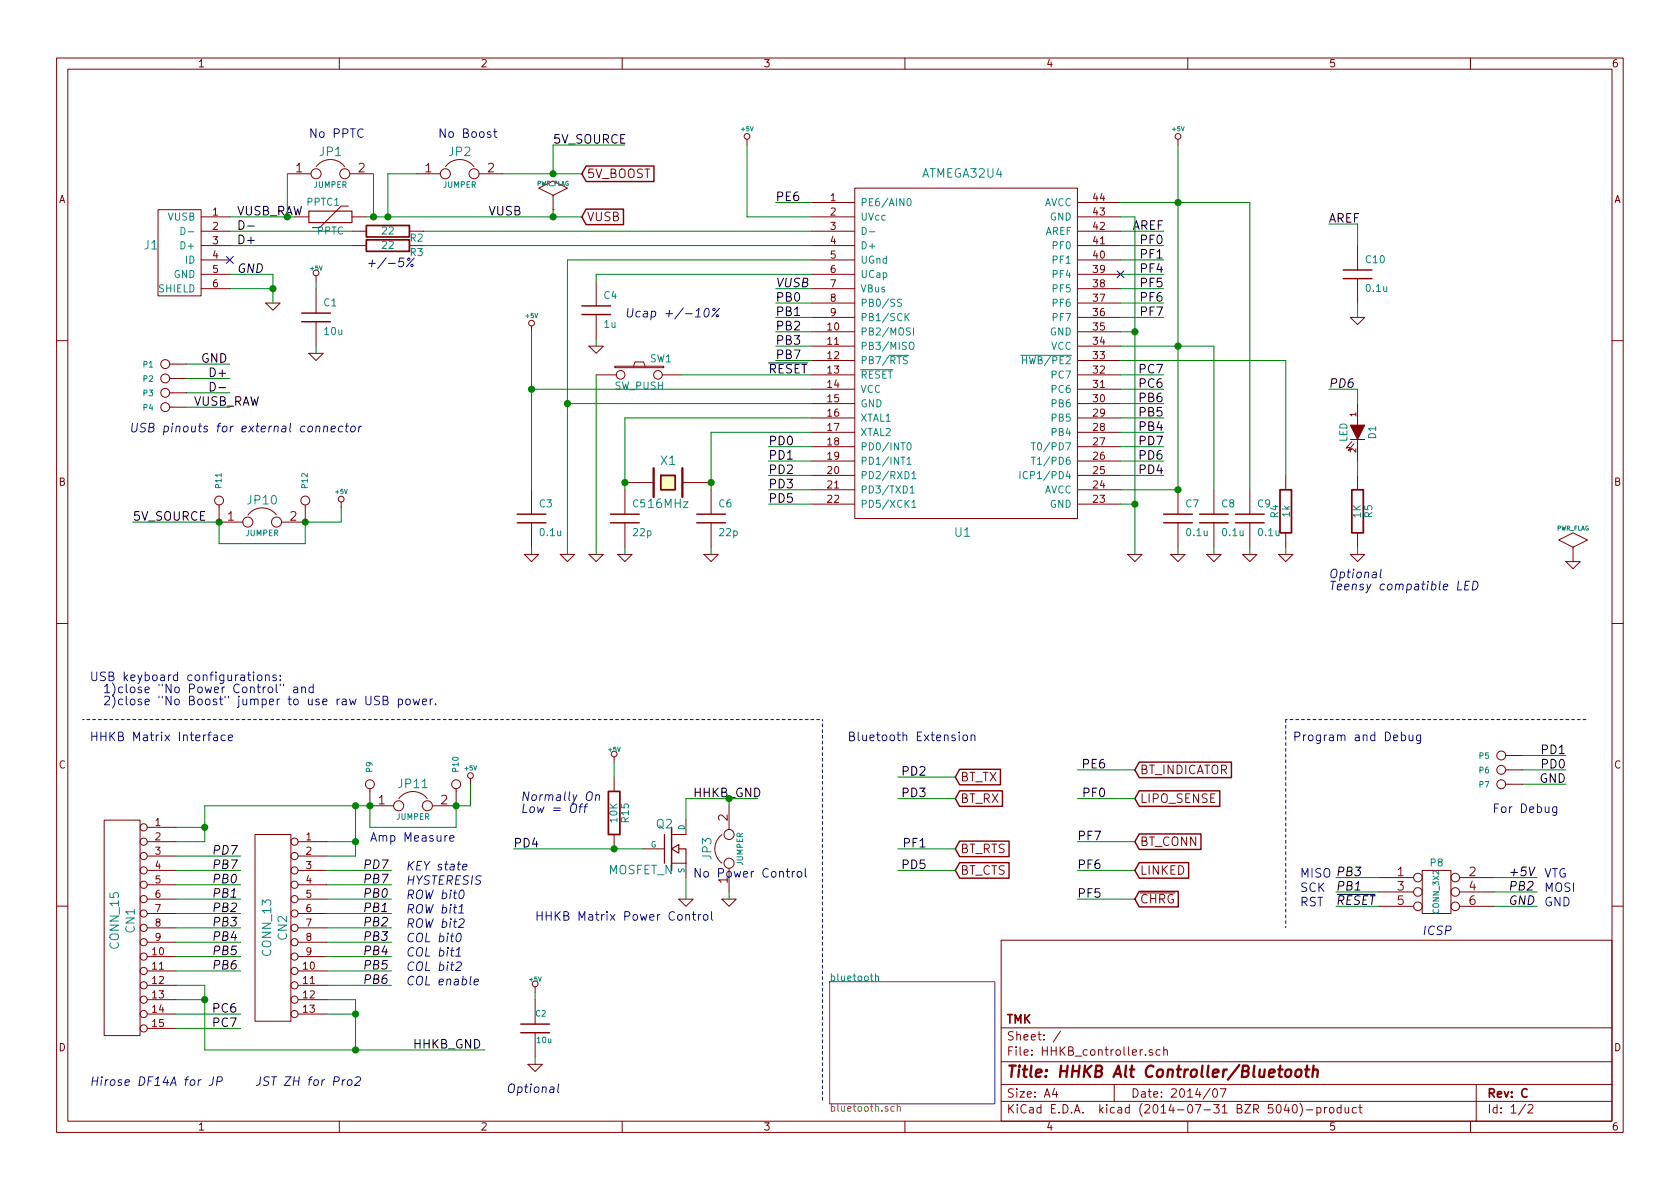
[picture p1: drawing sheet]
EESchema Schematic File Version 2
LIBS:keyboard_parts
LIBS:HHKB_controller-cache
LIBS:power
LIBS:device
LIBS:transistors
LIBS:conn
LIBS:linear
LIBS:regul
LIBS:74xx
LIBS:cmos4000
LIBS:adc-dac
LIBS:memory
LIBS:xilinx
LIBS:special
LIBS:microcontrollers
LIBS:dsp
LIBS:microchip
LIBS:analog_switches
LIBS:motorola
LIBS:texas
LIBS:intel
LIBS:audio
LIBS:interface
LIBS:digital-audio
LIBS:philips
LIBS:display
LIBS:cypress
LIBS:siliconi
LIBS:opto
LIBS:atmel
LIBS:contrib
LIBS:valves
LIBS:HHKB_controller-cache
EELAYER 24 0
EELAYER END
$Descr A4 11693 8268
encoding utf-8
Sheet 1 2
Title "HHKB Alt Controller/Bluetooth"
Date "2014/07"
Rev "C"
Comp "TMK"
Comment1 ""
Comment2 ""
Comment3 ""
Comment4 ""
$EndDescr
Text Label 1650 1700 0    60   ~ 0
D+
Text Label 1650 1600 0    60   ~ 0
D-
Text Label 3400 1500 0    60   ~ 0
VUSB
Text Label 1400 2525 0    60   ~ 0
GND
Text Label 1450 2625 0    60   ~ 0
D+
Text Label 1450 2725 0    60   ~ 0
D-
Text Label 1350 2825 0    60   ~ 0
VUSB_RAW
Text Label 5400 1400 0    60   ~ 0
PE6
Text Label 5400 2400 0    60   ~ 0
PB3
Text Label 5400 2300 0    60   ~ 0
PB2
Text Label 5400 2200 0    60   ~ 0
PB1
Text Label 5400 2500 0    60   ~ 0
PB7
Text Label 5400 2100 0    60   ~ 0
PB0
Text Label 8100 3200 2    60   ~ 0
PD6
Text Label 8100 3300 2    60   ~ 0
PD4
Text Label 8100 3100 2    60   ~ 0
PD7
Text Label 8100 3000 2    60   ~ 0
PB4
Text Label 8100 2900 2    60   ~ 0
PB5
Text Label 8100 2800 2    60   ~ 0
PB6
Text Label 8100 2700 2    60   ~ 0
PC6
Text Label 8100 2600 2    60   ~ 0
PC7
Text Label 8100 2200 2    60   ~ 0
PF7
Text Label 8100 2100 2    60   ~ 0
PF6
Text Label 8100 2000 2    60   ~ 0
PF5
Text Label 8100 1900 2    60   ~ 0
PF4
Text Label 8100 1800 2    60   ~ 0
PF1
Text Label 8100 1700 2    60   ~ 0
PF0
Text Label 8100 1600 2    60   ~ 0
AREF
Text Label 5350 3500 0    60   ~ 0
PD5
Text Label 5350 3400 0    60   ~ 0
PD3
Text Label 5350 3300 0    60   ~ 0
PD2
Text Label 5350 3200 0    60   ~ 0
PD1
Text Label 5350 3100 0    60   ~ 0
PD0
$Comp
L GND #PWR01
U 1 1
P 3950 3850
F 0 "#PWR01" H 3950 3850 30  0001 C CNN
F 1 "GND" H 3950 3780 30  0001 C CNN
F 2 "" H 3950 3850 60  0001 C CNN
F 3 "" H 3950 3850 60  0001 C CNN
	1    3950 3850
	1    0    0    -1  
$EndComp
$Comp
L GND #PWR02
U 1 1
P 8450 3850
F 0 "#PWR02" H 8450 3850 30  0001 C CNN
F 1 "GND" H 8450 3780 30  0001 C CNN
F 2 "" H 8450 3850 60  0001 C CNN
F 3 "" H 8450 3850 60  0001 C CNN
	1    8450 3850
	1    0    0    -1  
$EndComp
$Comp
L GND #PWR03
U 1 1
P 8950 3850
F 0 "#PWR03" H 8950 3850 30  0001 C CNN
F 1 "GND" H 8950 3780 30  0001 C CNN
F 2 "" H 8950 3850 60  0001 C CNN
F 3 "" H 8950 3850 60  0001 C CNN
	1    8950 3850
	1    0    0    -1  
$EndComp
$Comp
L GND #PWR04
U 1 1
P 1900 2100
F 0 "#PWR04" H 1900 2100 30  0001 C CNN
F 1 "GND" H 1900 2030 30  0001 C CNN
F 2 "" H 1900 2100 60  0001 C CNN
F 3 "" H 1900 2100 60  0001 C CNN
	1    1900 2100
	1    0    0    -1  
$EndComp
$Comp
L GND #PWR05
U 1 1
P 8700 3850
F 0 "#PWR05" H 8700 3850 30  0001 C CNN
F 1 "GND" H 8700 3780 30  0001 C CNN
F 2 "" H 8700 3850 60  0001 C CNN
F 3 "" H 8700 3850 60  0001 C CNN
	1    8700 3850
	1    0    0    -1  
$EndComp
$Comp
L GND #PWR06
U 1 1
P 8200 3850
F 0 "#PWR06" H 8200 3850 30  0001 C CNN
F 1 "GND" H 8200 3780 30  0001 C CNN
F 2 "" H 8200 3850 60  0001 C CNN
F 3 "" H 8200 3850 60  0001 C CNN
	1    8200 3850
	1    0    0    -1  
$EndComp
$Comp
L GND #PWR07
U 1 1
P 7900 3850
F 0 "#PWR07" H 7900 3850 30  0001 C CNN
F 1 "GND" H 7900 3780 30  0001 C CNN
F 2 "" H 7900 3850 60  0001 C CNN
F 3 "" H 7900 3850 60  0001 C CNN
	1    7900 3850
	1    0    0    -1  
$EndComp
$Comp
L GND #PWR08
U 1 1
P 4950 3850
F 0 "#PWR08" H 4950 3850 30  0001 C CNN
F 1 "GND" H 4950 3780 30  0001 C CNN
F 2 "" H 4950 3850 60  0001 C CNN
F 3 "" H 4950 3850 60  0001 C CNN
	1    4950 3850
	1    0    0    -1  
$EndComp
$Comp
L ATMEGA32U4 U1
U 1 1
P 6700 2450
F 0 "U1" H 6700 1200 60  0000 C CNN
F 1 "ATMEGA32U4" H 6700 3700 60  0000 C CNN
F 2 "" H 6700 2450 60  0001 C CNN
F 3 "" H 6700 2450 60  0001 C CNN
	1    6700 2450
	1    0    0    -1  
$EndComp
$Comp
L +5V #PWR09
U 1 1
P 8200 1000
F 0 "#PWR09" H 8200 970 20  0001 C CNN
F 1 "+5V" H 8200 1110 30  0000 C CNN
F 2 "" H 8200 1000 60  0001 C CNN
F 3 "" H 8200 1000 60  0001 C CNN
	1    8200 1000
	1    0    0    -1  
$EndComp
$Comp
L +5V #PWR010
U 1 1
P 3700 2300
F 0 "#PWR010" H 3700 2270 20  0001 C CNN
F 1 "+5V" H 3700 2410 30  0000 C CNN
F 2 "" H 3700 2300 60  0001 C CNN
F 3 "" H 3700 2300 60  0001 C CNN
	1    3700 2300
	1    0    0    -1  
$EndComp
$Comp
L +5V #PWR011
U 1 1
P 2375 3525
F 0 "#PWR011" H 2375 3495 20  0001 C CNN
F 1 "+5V" H 2375 3635 30  0000 C CNN
F 2 "" H 2375 3525 60  0001 C CNN
F 3 "" H 2375 3525 60  0001 C CNN
	1    2375 3525
	1    0    0    -1  
$EndComp
$Comp
L C C4
U 1 1
P 4150 2150
F 0 "C4" H 4200 2250 50  0000 L CNN
F 1 "1u" H 4200 2050 50  0000 L CNN
F 2 "" H 4150 2150 60  0001 C CNN
F 3 "" H 4150 2150 60  0001 C CNN
	1    4150 2150
	1    0    0    -1  
$EndComp
$Comp
L C C1
U 1 1
P 2200 2200
F 0 "C1" H 2250 2300 50  0000 L CNN
F 1 "10u" H 2250 2100 50  0000 L CNN
F 2 "" H 2200 2200 60  0001 C CNN
F 3 "" H 2200 2200 60  0001 C CNN
	1    2200 2200
	1    0    0    -1  
$EndComp
$Comp
L C C7
U 1 1
P 8200 3600
F 0 "C7" H 8250 3700 50  0000 L CNN
F 1 "0.1u" H 8250 3500 50  0000 L CNN
F 2 "" H 8200 3600 60  0001 C CNN
F 3 "" H 8200 3600 60  0001 C CNN
	1    8200 3600
	1    0    0    -1  
$EndComp
$Comp
L C C8
U 1 1
P 8450 3600
F 0 "C8" H 8500 3700 50  0000 L CNN
F 1 "0.1u" H 8500 3500 50  0000 L CNN
F 2 "" H 8450 3600 60  0001 C CNN
F 3 "" H 8450 3600 60  0001 C CNN
	1    8450 3600
	1    0    0    -1  
$EndComp
$Comp
L C C9
U 1 1
P 8700 3600
F 0 "C9" H 8750 3700 50  0000 L CNN
F 1 "0.1u" H 8750 3500 50  0000 L CNN
F 2 "" H 8700 3600 60  0001 C CNN
F 3 "" H 8700 3600 60  0001 C CNN
	1    8700 3600
	1    0    0    -1  
$EndComp
$Comp
L R R2
U 1 1
P 2700 1600
F 0 "R2" V 2750 1800 50  0000 C CNN
F 1 "22" V 2700 1600 50  0000 C CNN
F 2 "" H 2700 1600 60  0001 C CNN
F 3 "" H 2700 1600 60  0001 C CNN
	1    2700 1600
	0    1    1    0   
$EndComp
$Comp
L R R3
U 1 1
P 2700 1700
F 0 "R3" V 2750 1900 50  0000 C CNN
F 1 "22" V 2700 1700 50  0000 C CNN
F 2 "" H 2700 1700 60  0001 C CNN
F 3 "" H 2700 1700 60  0001 C CNN
	1    2700 1700
	0    1    1    0   
$EndComp
$Comp
L R R4
U 1 1
P 8950 3550
F 0 "R4" V 9030 3550 50  0000 C CNN
F 1 "1k" V 8950 3550 50  0000 C CNN
F 2 "" H 8950 3550 60  0001 C CNN
F 3 "" H 8950 3550 60  0001 C CNN
	1    8950 3550
	-1   0    0    1   
$EndComp
$Comp
L SW_PUSH SW1
U 1 1
P 4450 2600
F 0 "SW1" H 4600 2710 50  0000 C CNN
F 1 "SW_PUSH" H 4450 2520 50  0000 C CNN
F 2 "" H 4450 2600 60  0001 C CNN
F 3 "" H 4450 2600 60  0001 C CNN
	1    4450 2600
	1    0    0    -1  
$EndComp
$Comp
L GND #PWR012
U 1 1
P 3700 3850
F 0 "#PWR012" H 3700 3850 30  0001 C CNN
F 1 "GND" H 3700 3780 30  0001 C CNN
F 2 "" H 3700 3850 60  0001 C CNN
F 3 "" H 3700 3850 60  0001 C CNN
	1    3700 3850
	1    0    0    -1  
$EndComp
$Comp
L C C5
U 1 1
P 4350 3600
F 0 "C5" H 4400 3700 50  0000 L CNN
F 1 "22p" H 4400 3500 50  0000 L CNN
F 2 "" H 4350 3600 60  0001 C CNN
F 3 "" H 4350 3600 60  0001 C CNN
	1    4350 3600
	1    0    0    -1  
$EndComp
$Comp
L C C6
U 1 1
P 4950 3600
F 0 "C6" H 5000 3700 50  0000 L CNN
F 1 "22p" H 5000 3500 50  0000 L CNN
F 2 "" H 4950 3600 60  0001 C CNN
F 3 "" H 4950 3600 60  0001 C CNN
	1    4950 3600
	1    0    0    -1  
$EndComp
$Comp
L C C3
U 1 1
P 3700 3600
F 0 "C3" H 3750 3700 50  0000 L CNN
F 1 "0.1u" H 3750 3500 50  0000 L CNN
F 2 "" H 3700 3600 60  0001 C CNN
F 3 "" H 3700 3600 60  0001 C CNN
	1    3700 3600
	1    0    0    -1  
$EndComp
$Comp
L CRYSTAL X1
U 1 1
P 4650 3350
F 0 "X1" H 4650 3500 60  0000 C CNN
F 1 "16MHz" H 4650 3200 60  0000 C CNN
F 2 "" H 4650 3350 60  0001 C CNN
F 3 "" H 4650 3350 60  0001 C CNN
	1    4650 3350
	1    0    0    -1  
$EndComp
Text Label 5350 2600 0    60   ~ 0
~RESET
$Comp
L GND #PWR013
U 1 1
P 4150 2400
F 0 "#PWR013" H 4150 2400 30  0001 C CNN
F 1 "GND" H 4150 2330 30  0001 C CNN
F 2 "" H 4150 2400 60  0001 C CNN
F 3 "" H 4150 2400 60  0001 C CNN
	1    4150 2400
	1    0    0    -1  
$EndComp
$Comp
L GND #PWR014
U 1 1
P 4150 3850
F 0 "#PWR014" H 4150 3850 30  0001 C CNN
F 1 "GND" H 4150 3780 30  0001 C CNN
F 2 "" H 4150 3850 60  0001 C CNN
F 3 "" H 4150 3850 60  0001 C CNN
	1    4150 3850
	1    0    0    -1  
$EndComp
$Comp
L GND #PWR015
U 1 1
P 4350 3850
F 0 "#PWR015" H 4350 3850 30  0001 C CNN
F 1 "GND" H 4350 3780 30  0001 C CNN
F 2 "" H 4350 3850 60  0001 C CNN
F 3 "" H 4350 3850 60  0001 C CNN
	1    4350 3850
	1    0    0    -1  
$EndComp
$Comp
L CONN_1 P5
U 1 1
P 10450 5250
F 0 "P5" H 10530 5250 40  0000 L CNN
F 1 "PD1" H 10450 5305 30  0001 C CNN
F 2 "" H 10450 5250 60  0000 C CNN
F 3 "" H 10450 5250 60  0000 C CNN
	1    10450 5250
	-1   0    0    1   
$EndComp
$Comp
L CONN_1 P1
U 1 1
P 1150 2525
F 0 "P1" H 1230 2525 40  0000 L CNN
F 1 "GND" H 1150 2580 30  0001 C CNN
F 2 "" H 1150 2525 60  0000 C CNN
F 3 "" H 1150 2525 60  0000 C CNN
	1    1150 2525
	-1   0    0    1   
$EndComp
$Comp
L CONN_1 P2
U 1 1
P 1150 2625
F 0 "P2" H 1230 2625 40  0000 L CNN
F 1 "D+" H 1150 2680 30  0001 C CNN
F 2 "" H 1150 2625 60  0000 C CNN
F 3 "" H 1150 2625 60  0000 C CNN
	1    1150 2625
	-1   0    0    1   
$EndComp
$Comp
L CONN_1 P3
U 1 1
P 1150 2725
F 0 "P3" H 1230 2725 40  0000 L CNN
F 1 "D-" H 1150 2780 30  0001 C CNN
F 2 "" H 1150 2725 60  0000 C CNN
F 3 "" H 1150 2725 60  0000 C CNN
	1    1150 2725
	-1   0    0    1   
$EndComp
$Comp
L CONN_1 P4
U 1 1
P 1150 2825
F 0 "P4" H 1230 2825 40  0000 L CNN
F 1 "VUSB" H 1150 2880 30  0001 C CNN
F 2 "" H 1150 2825 60  0000 C CNN
F 3 "" H 1150 2825 60  0000 C CNN
	1    1150 2825
	-1   0    0    1   
$EndComp
Text Notes 900  3000 0    60   Italic 0
USB pinouts for external connector
Text Notes 4350 2200 0    60   Italic 0
Ucap +/-10%
Text Notes 2550 1850 0    60   Italic 0
+/-5%
$Comp
L LED D1
U 1 1
P 9450 3000
F 0 "D1" H 9450 3100 50  0000 C CNN
F 1 "LED" H 9450 2900 50  0000 C CNN
F 2 "" H 9450 3000 60  0000 C CNN
F 3 "" H 9450 3000 60  0000 C CNN
	1    9450 3000
	0    1    1    0   
$EndComp
$Comp
L R R5
U 1 1
P 9450 3550
F 0 "R5" V 9530 3550 50  0000 C CNN
F 1 "1K" V 9450 3550 50  0000 C CNN
F 2 "" H 9450 3550 60  0000 C CNN
F 3 "" H 9450 3550 60  0000 C CNN
	1    9450 3550
	1    0    0    -1  
$EndComp
$Comp
L GND #PWR016
U 1 1
P 9450 3850
F 0 "#PWR016" H 9450 3850 30  0001 C CNN
F 1 "GND" H 9450 3780 30  0001 C CNN
F 2 "" H 9450 3850 60  0000 C CNN
F 3 "" H 9450 3850 60  0000 C CNN
	1    9450 3850
	1    0    0    -1  
$EndComp
Text Label 9250 2700 0    60   Italic 0
PD6
Text Notes 9250 4100 0    60   Italic 0
Optional\nTeensy compatible LED
$Comp
L CONN_13 CN2
U 1 1
P 1925 6450
F 0 "CN2" V 1885 6450 60  0000 C CNN
F 1 "CONN_13" V 1995 6450 60  0000 C CNN
F 2 "" H 1925 6450 60  0000 C CNN
F 3 "" H 1925 6450 60  0000 C CNN
	1    1925 6450
	-1   0    0    -1  
$EndComp
Text Notes 1775 7550 0    60   Italic 0
JST ZH for Pro2
Text Label 2525 6250 0    60   Italic 0
PB0
Text Label 2525 6350 0    60   Italic 0
PB1
Text Label 2525 6450 0    60   Italic 0
PB2
Text Label 2525 6550 0    60   Italic 0
PB3
Text Label 2525 6650 0    60   Italic 0
PB4
Text Label 2525 6750 0    60   Italic 0
PB5
Text Label 2525 6850 0    60   Italic 0
PB6
Text Label 2525 6150 0    60   Italic 0
PB7
Text Label 2525 6050 0    60   Italic 0
PD7
Text Notes 2825 6050 0    60   Italic 0
KEY state
Text Notes 2825 6150 0    60   Italic 0
HYSTERESIS
Text Notes 2825 6250 0    60   Italic 0
ROW bit0
Text Notes 2825 6350 0    60   Italic 0
ROW bit1
Text Notes 2825 6450 0    60   Italic 0
ROW bit2
Text Notes 2825 6550 0    60   Italic 0
COL bit0
Text Notes 2825 6650 0    60   Italic 0
COL bit1
Text Notes 2825 6750 0    60   Italic 0
COL bit2
Text Notes 2825 6850 0    60   Italic 0
COL enable
Text Label 10900 5250 2    60   ~ 0
PD1
$Comp
L CONN_1 P6
U 1 1
P 10450 5350
F 0 "P6" H 10530 5350 40  0000 L CNN
F 1 "PD0" H 10450 5405 30  0001 C CNN
F 2 "" H 10450 5350 60  0000 C CNN
F 3 "" H 10450 5350 60  0000 C CNN
	1    10450 5350
	-1   0    0    1   
$EndComp
Text Label 10900 5350 2    60   ~ 0
PD0
$Comp
L CONN_15 CN1
U 1 1
P 875 6450
F 0 "CN1" V 845 6500 60  0000 C CNN
F 1 "CONN_15" V 955 6500 60  0000 C CNN
F 2 "" H 875 6500 60  0000 C CNN
F 3 "" H 875 6500 60  0000 C CNN
	1    875  6450
	-1   0    0    -1  
$EndComp
Text Label 1475 6150 0    60   Italic 0
PB0
Text Label 1475 6250 0    60   Italic 0
PB1
Text Label 1475 6350 0    60   Italic 0
PB2
Text Label 1475 6450 0    60   Italic 0
PB3
Text Label 1475 6550 0    60   Italic 0
PB4
Text Label 1475 6650 0    60   Italic 0
PB5
Text Label 1475 6750 0    60   Italic 0
PB6
Text Label 1475 6050 0    60   Italic 0
PB7
Text Label 1475 5950 0    60   Italic 0
PD7
$Comp
L +5V #PWR017
U 1 1
P 3275 5450
F 0 "#PWR017" H 3275 5420 20  0001 C CNN
F 1 "+5V" H 3275 5560 30  0000 C CNN
F 2 "" H 3275 5450 60  0000 C CNN
F 3 "" H 3275 5450 60  0000 C CNN
	1    3275 5450
	1    0    0    -1  
$EndComp
Text Notes 625  7550 0    60   Italic 0
Hirose DF14A for JP
$Comp
L +5V #PWR018
U 1 1
P 5200 1000
F 0 "#PWR018" H 5200 970 20  0001 C CNN
F 1 "+5V" H 5200 1110 30  0000 C CNN
F 2 "" H 5200 1000 60  0001 C CNN
F 3 "" H 5200 1000 60  0001 C CNN
	1    5200 1000
	1    0    0    -1  
$EndComp
$Comp
L +5V #PWR019
U 1 1
P 3725 6900
F 0 "#PWR019" H 3725 6990 20  0001 C CNN
F 1 "+5V" H 3725 6990 30  0000 C CNN
F 2 "" H 3725 6900 60  0000 C CNN
F 3 "" H 3725 6900 60  0000 C CNN
	1    3725 6900
	1    0    0    -1  
$EndComp
$Comp
L GND #PWR020
U 1 1
P 3725 7400
F 0 "#PWR020" H 3725 7400 30  0001 C CNN
F 1 "GND" H 3725 7330 30  0001 C CNN
F 2 "" H 3725 7400 60  0000 C CNN
F 3 "" H 3725 7400 60  0000 C CNN
	1    3725 7400
	1    0    0    -1  
$EndComp
$Comp
L C C2
U 1 1
P 3725 7150
F 0 "C2" H 3725 7250 40  0000 L CNN
F 1 "10u" H 3731 7065 40  0000 L CNN
F 2 "" H 3763 7000 30  0000 C CNN
F 3 "" H 3725 7150 60  0000 C CNN
	1    3725 7150
	1    0    0    -1  
$EndComp
Text Notes 3525 7600 0    60   Italic 0
Optional
Text Label 5400 2000 0    60   Italic 0
VUSB
Text Label 1650 1900 0    60   Italic 0
GND
$Comp
L GND #PWR021
U 1 1
P 2200 2450
F 0 "#PWR021" H 2200 2450 30  0001 C CNN
F 1 "GND" H 2200 2380 30  0001 C CNN
F 2 "" H 2200 2450 60  0000 C CNN
F 3 "" H 2200 2450 60  0000 C CNN
	1    2200 2450
	1    0    0    -1  
$EndComp
$Comp
L +5V #PWR022
U 1 1
P 2200 1950
F 0 "#PWR022" H 2200 2040 20  0001 C CNN
F 1 "+5V" H 2200 2040 30  0000 C CNN
F 2 "" H 2200 1950 60  0000 C CNN
F 3 "" H 2200 1950 60  0000 C CNN
	1    2200 1950
	1    0    0    -1  
$EndComp
Text Notes 9900 6500 0    60   Italic 0
ICSP
$Comp
L CONN_3X2 P8
U 1 1
P 10000 6200
F 0 "P8" H 10000 6400 50  0000 C CNN
F 1 "CONN_3X2" V 10000 6200 40  0000 C CNN
F 2 "" H 10000 6150 60  0000 C CNN
F 3 "" H 10000 6150 60  0000 C CNN
	1    10000 6200
	1    0    0    -1  
$EndComp
Text Label 9300 6100 0    60   Italic 0
PB3
Text Label 9300 6200 0    60   Italic 0
PB1
Text Label 9300 6300 0    60   Italic 0
~RESET
Text Label 10500 6200 0    60   Italic 0
PB2
Text Label 10500 6300 0    60   Italic 0
GND
Text Label 10500 6100 0    60   Italic 0
+5V
Text Notes 10750 6100 0    60   ~ 0
VTG
Text Notes 10750 6200 0    60   ~ 0
MOSI
Text Notes 9050 6100 0    60   ~ 0
MISO
Text Notes 9050 6200 0    60   ~ 0
SCK
Text Notes 9050 6300 0    60   ~ 0
RST
Text Notes 10750 6300 0    60   ~ 0
GND
$Comp
L C C10
U 1 1
P 9450 1900
F 0 "C10" H 9500 2000 50  0000 L CNN
F 1 "0.1u" H 9500 1800 50  0000 L CNN
F 2 "" H 9450 1900 60  0000 C CNN
F 3 "" H 9450 1900 60  0000 C CNN
	1    9450 1900
	1    0    0    -1  
$EndComp
$Comp
L GND #PWR023
U 1 1
P 9450 2200
F 0 "#PWR023" H 9450 2200 30  0001 C CNN
F 1 "GND" H 9450 2130 30  0001 C CNN
F 2 "" H 9450 2200 60  0000 C CNN
F 3 "" H 9450 2200 60  0000 C CNN
	1    9450 2200
	1    0    0    -1  
$EndComp
Text Label 9250 1550 0    60   ~ 0
AREF
$Sheet
S 5775 6825 1150 850 
U 51AFD396
F0 "bluetooth" 50
F1 "bluetooth.sch" 50
$EndSheet
Text GLabel 4050 1500 2    60   Input ~ 0
VUSB
Text GLabel 4050 1200 2    60   Input ~ 0
5V_BOOST
Text GLabel 6650 5550 2    60   Input ~ 0
BT_RX
Text GLabel 6650 5400 2    60   Input ~ 0
BT_TX
Text Label 6450 5550 2    60   ~ 0
PD3
Text Label 6450 5400 2    60   ~ 0
PD2
Text Notes 6800 5150 2    60   ~ 0
Bluetooth Extension
$Comp
L CONN_1 P7
U 1 1
P 10450 5450
F 0 "P7" H 10530 5450 40  0000 L CNN
F 1 "GND" H 10450 5505 30  0001 C CNN
F 2 "" H 10450 5450 60  0000 C CNN
F 3 "" H 10450 5450 60  0000 C CNN
	1    10450 5450
	-1   0    0    1   
$EndComp
Text Label 10900 5450 2    60   ~ 0
GND
Text Notes 10850 5650 2    60   ~ 0
For Debug
NoConn ~ 7800 1900
Text GLabel 6650 5900 2    60   Input ~ 0
BT_RTS
Text Label 6450 6050 2    60   ~ 0
PD5
NoConn ~ 1600 1800
$Comp
L MOSFET_N Q2
U 1 1
P 4675 5900
F 0 "Q2" H 4685 6070 60  0000 R CNN
F 1 "MOSFET_N" H 4685 5750 60  0000 R CNN
F 2 "" H 4675 5900 60  0000 C CNN
F 3 "" H 4675 5900 60  0000 C CNN
	1    4675 5900
	1    0    0    -1  
$EndComp
$Comp
L GND #PWR024
U 1 1
P 4775 6250
F 0 "#PWR024" H 4775 6250 30  0001 C CNN
F 1 "GND" H 4775 6180 30  0001 C CNN
F 2 "" H 4775 6250 60  0000 C CNN
F 3 "" H 4775 6250 60  0000 C CNN
	1    4775 6250
	1    0    0    -1  
$EndComp
$Comp
L R R15
U 1 1
P 4275 5650
F 0 "R15" V 4355 5650 50  0000 C CNN
F 1 "10K" V 4275 5650 50  0000 C CNN
F 2 "" H 4275 5650 60  0000 C CNN
F 3 "" H 4275 5650 60  0000 C CNN
	1    4275 5650
	1    0    0    -1  
$EndComp
$Comp
L +5V #PWR025
U 1 1
P 4275 5300
F 0 "#PWR025" H 4275 5390 20  0001 C CNN
F 1 "+5V" H 4275 5390 30  0000 C CNN
F 2 "" H 4275 5300 60  0000 C CNN
F 3 "" H 4275 5300 60  0000 C CNN
	1    4275 5300
	1    0    0    -1  
$EndComp
Text Notes 3725 6400 0    60   ~ 0
HHKB Matrix Power Control
Text Label 4825 5550 0    60   ~ 0
HHKB_GND
Text Label 3575 5900 0    60   ~ 0
PD4
Text Label 2875 7300 0    60   ~ 0
HHKB_GND
Text Notes 3625 5650 0    60   Italic 0
Normally On\nLow = Off
$Comp
L JUMPER JP11
U 1 1
P 2875 5600
F 0 "JP11" H 2875 5750 60  0000 C CNN
F 1 "JUMPER" H 2875 5520 40  0000 C CNN
F 2 "" H 2875 5600 60  0000 C CNN
F 3 "" H 2875 5600 60  0000 C CNN
	1    2875 5600
	1    0    0    -1  
$EndComp
$Comp
L CONN_1 P9
U 1 1
P 2575 5450
F 0 "P9" H 2655 5450 40  0000 L CNN
F 1 "CONN_1" H 2575 5505 30  0001 C CNN
F 2 "" H 2575 5450 60  0000 C CNN
F 3 "" H 2575 5450 60  0000 C CNN
	1    2575 5450
	0    -1   -1   0   
$EndComp
$Comp
L CONN_1 P10
U 1 1
P 3175 5450
F 0 "P10" H 3255 5450 40  0000 L CNN
F 1 "CONN_1" H 3175 5505 30  0001 C CNN
F 2 "" H 3175 5450 60  0000 C CNN
F 3 "" H 3175 5450 60  0000 C CNN
	1    3175 5450
	0    -1   -1   0   
$EndComp
Text Notes 2575 5850 0    60   ~ 0
Amp Measure
$Comp
L JUMPER JP3
U 1 1
P 5075 5900
F 0 "JP3" H 5075 6050 60  0000 C CNN
F 1 "JUMPER" H 5075 5820 40  0000 C CNN
F 2 "" H 5075 5900 60  0000 C CNN
F 3 "" H 5075 5900 60  0000 C CNN
	1    5075 5900
	0    -1   -1   0   
$EndComp
Text GLabel 7900 5550 2    60   Input ~ 0
LIPO_SENSE
Text Label 7700 5550 2    60   ~ 0
PF0
$Comp
L GND #PWR026
U 1 1
P 5075 6250
F 0 "#PWR026" H 5075 6250 30  0001 C CNN
F 1 "GND" H 5075 6180 30  0001 C CNN
F 2 "" H 5075 6250 60  0000 C CNN
F 3 "" H 5075 6250 60  0000 C CNN
	1    5075 6250
	1    0    0    -1  
$EndComp
Text Label 1475 7050 0    60   ~ 0
PC6
Text Label 1475 7150 0    60   ~ 0
PC7
$Comp
L JUMPER JP1
U 1 1
P 2300 1200
F 0 "JP1" H 2300 1350 60  0000 C CNN
F 1 "JUMPER" H 2300 1120 40  0000 C CNN
F 2 "" H 2300 1200 60  0000 C CNN
F 3 "" H 2300 1200 60  0000 C CNN
	1    2300 1200
	1    0    0    -1  
$EndComp
$Comp
L JUMPER JP2
U 1 1
P 3200 1200
F 0 "JP2" H 3200 1350 60  0000 C CNN
F 1 "JUMPER" H 3200 1120 40  0000 C CNN
F 2 "" H 3200 1200 60  0000 C CNN
F 3 "" H 3200 1200 60  0000 C CNN
	1    3200 1200
	1    0    0    -1  
$EndComp
$Comp
L PWR_FLAG #FLG027
U 1 1
P 3850 1450
F 0 "#FLG027" H 3850 1545 30  0001 C CNN
F 1 "PWR_FLAG" H 3850 1630 30  0000 C CNN
F 2 "" H 3850 1450 60  0000 C CNN
F 3 "" H 3850 1450 60  0000 C CNN
	1    3850 1450
	1    0    0    -1  
$EndComp
$Comp
L GND #PWR028
U 1 1
P 10950 3900
F 0 "#PWR028" H 10950 3900 30  0001 C CNN
F 1 "GND" H 10950 3830 30  0001 C CNN
F 2 "" H 10950 3900 60  0001 C CNN
F 3 "" H 10950 3900 60  0001 C CNN
	1    10950 3900
	1    0    0    -1  
$EndComp
$Comp
L PWR_FLAG #FLG029
U 1 1
P 10950 3900
F 0 "#FLG029" H 10950 4170 30  0001 C CNN
F 1 "PWR_FLAG" H 10950 4130 30  0000 C CNN
F 2 "" H 10950 3900 60  0001 C CNN
F 3 "" H 10950 3900 60  0001 C CNN
	1    10950 3900
	1    0    0    -1  
$EndComp
$Comp
L PPTC PPTC1
U 1 1
P 2300 1500
F 0 "PPTC1" H 2250 1600 50  0000 C CNN
F 1 "PPTC" H 2300 1400 50  0000 C CNN
F 2 "" V 2300 1500 60  0000 C CNN
F 3 "" V 2300 1500 60  0000 C CNN
	1    2300 1500
	1    0    0    -1  
$EndComp
Text GLabel 6650 6050 2    60   Input ~ 0
BT_CTS
Text Label 6450 5900 2    60   ~ 0
PF1
Text GLabel 7900 5350 2    60   Input ~ 0
BT_INDICATOR
Text Label 7700 5350 2    60   ~ 0
PE6
Text Notes 4825 6100 0    60   ~ 0
No Power Control
Text Notes 2150 950  0    60   ~ 0
No PPTC
Text Notes 3050 950  0    60   ~ 0
No Boost
Text Notes 625  4900 0    60   ~ 0
USB keyboard configurations:\n  1)close "No Power Control" and\n  2)close "No Boost" jumper to use raw USB power.
Text Notes 625  5150 0    60   ~ 0
HHKB Matrix Interface
Text Notes 9000 5150 0    60   ~ 0
Program and Debug
Text Label 3850 1000 0    60   ~ 0
5V_SOURCE
Text Label 1650 1500 0    60   ~ 0
VUSB_RAW
$Comp
L JUMPER JP10
U 1 1
P 1825 3625
F 0 "JP10" H 1825 3775 60  0000 C CNN
F 1 "JUMPER" H 1825 3545 40  0000 C CNN
F 2 "" H 1825 3625 60  0000 C CNN
F 3 "" H 1825 3625 60  0000 C CNN
	1    1825 3625
	1    0    0    -1  
$EndComp
Wire Wire Line
	1300 2825 1600 2825
Wire Wire Line
	1300 2725 1600 2725
Wire Wire Line
	1300 2625 1600 2625
Wire Wire Line
	1300 2525 1600 2525
Wire Wire Line
	10600 5250 10900 5250
Wire Wire Line
	5650 1400 5400 1400
Wire Wire Line
	7800 3200 8100 3200
Wire Wire Line
	7800 2200 8100 2200
Wire Wire Line
	7800 2100 8100 2100
Wire Wire Line
	7800 2000 8100 2000
Wire Wire Line
	7800 1900 8100 1900
Wire Wire Line
	7800 1800 8100 1800
Wire Wire Line
	7800 1700 8100 1700
Wire Wire Line
	7800 1600 8100 1600
Wire Wire Line
	5650 3300 5350 3300
Wire Wire Line
	5650 3500 5350 3500
Wire Wire Line
	5650 2500 5400 2500
Connection ~ 7900 2300
Wire Wire Line
	7800 1500 7900 1500
Wire Wire Line
	3950 1800 3950 3850
Wire Wire Line
	5650 2700 3700 2700
Wire Wire Line
	5650 3400 5350 3400
Wire Wire Line
	4150 2600 4150 3850
Wire Wire Line
	4150 2350 4150 2400
Connection ~ 3700 2700
Wire Wire Line
	3950 1800 5650 1800
Wire Wire Line
	8200 3850 8200 3800
Wire Wire Line
	8700 3800 8700 3850
Connection ~ 4350 3350
Wire Wire Line
	4350 2900 4350 3400
Wire Wire Line
	4350 2900 5650 2900
Wire Wire Line
	4750 2600 5650 2600
Wire Wire Line
	8950 3300 8950 2500
Wire Wire Line
	8950 2500 7800 2500
Wire Wire Line
	7800 2400 8450 2400
Connection ~ 8200 1400
Connection ~ 8200 3400
Wire Wire Line
	2950 1600 5650 1600
Wire Wire Line
	2450 1700 1600 1700
Wire Wire Line
	2450 1600 1600 1600
Wire Wire Line
	5650 1700 2950 1700
Wire Wire Line
	8200 1000 8200 3400
Wire Wire Line
	8200 3400 7800 3400
Connection ~ 8200 2400
Wire Wire Line
	8450 2400 8450 3400
Wire Wire Line
	7800 1400 8700 1400
Wire Wire Line
	8700 1400 8700 3400
Wire Wire Line
	5650 3000 4950 3000
Wire Wire Line
	4950 3000 4950 3400
Connection ~ 4950 3350
Wire Wire Line
	5650 1900 4150 1900
Wire Wire Line
	4150 1900 4150 1950
Wire Wire Line
	3700 3800 3700 3850
Wire Wire Line
	8450 3850 8450 3800
Wire Wire Line
	3950 2800 5650 2800
Connection ~ 3950 2800
Wire Wire Line
	5400 2400 5650 2400
Wire Wire Line
	5650 2200 5400 2200
Wire Wire Line
	4350 3850 4350 3800
Wire Wire Line
	7900 1500 7900 3850
Wire Wire Line
	4950 3850 4950 3800
Wire Wire Line
	7900 2300 7800 2300
Wire Wire Line
	8950 3850 8950 3800
Wire Wire Line
	5650 2100 5400 2100
Wire Wire Line
	5650 3100 5350 3100
Wire Wire Line
	5650 3200 5350 3200
Wire Wire Line
	7800 3300 8100 3300
Wire Wire Line
	7800 2600 8100 2600
Wire Wire Line
	7800 2700 8100 2700
Wire Wire Line
	7800 2800 8100 2800
Wire Wire Line
	7800 2900 8100 2900
Wire Wire Line
	7800 3000 8100 3000
Wire Wire Line
	7800 3100 8100 3100
Wire Wire Line
	7800 3500 7900 3500
Connection ~ 7900 3500
Wire Wire Line
	5650 2300 5400 2300
Wire Wire Line
	9450 3300 9450 3200
Wire Wire Line
	9450 2800 9450 2700
Wire Wire Line
	9450 2700 9250 2700
Wire Wire Line
	9450 3850 9450 3800
Wire Wire Line
	2275 6950 2475 6950
Wire Wire Line
	2475 6950 2475 7300
Wire Wire Line
	2275 7050 2475 7050
Connection ~ 2475 7050
Wire Wire Line
	2475 5950 2275 5950
Wire Wire Line
	2475 5600 2475 5950
Wire Wire Line
	2275 5850 2475 5850
Connection ~ 2475 5850
Wire Wire Line
	2275 6050 2725 6050
Wire Wire Line
	2275 6150 2725 6150
Wire Wire Line
	2275 6250 2725 6250
Wire Wire Line
	2275 6350 2725 6350
Wire Wire Line
	2275 6450 2725 6450
Wire Wire Line
	2275 6550 2725 6550
Wire Wire Line
	2275 6650 2725 6650
Wire Wire Line
	2275 6750 2725 6750
Wire Wire Line
	2275 6850 2725 6850
Wire Wire Line
	10600 5350 10900 5350
Wire Wire Line
	1225 5950 1675 5950
Wire Wire Line
	1225 6050 1675 6050
Wire Wire Line
	1225 6150 1675 6150
Wire Wire Line
	1225 6250 1675 6250
Wire Wire Line
	1225 6350 1675 6350
Wire Wire Line
	1225 6450 1675 6450
Wire Wire Line
	1225 6550 1675 6550
Wire Wire Line
	1225 6650 1675 6650
Wire Wire Line
	1225 6750 1675 6750
Wire Wire Line
	1225 5750 1425 5750
Connection ~ 1425 5750
Wire Wire Line
	1425 5850 1225 5850
Wire Wire Line
	1425 6850 1425 7300
Wire Wire Line
	1225 6950 1425 6950
Wire Wire Line
	5200 1000 5200 1500
Wire Wire Line
	5200 1500 5650 1500
Wire Wire Line
	3725 6950 3725 6900
Wire Wire Line
	3725 7350 3725 7400
Wire Wire Line
	1600 1900 1900 1900
Wire Wire Line
	1900 1900 1900 2100
Wire Wire Line
	2200 1950 2200 2000
Wire Wire Line
	2200 2400 2200 2450
Wire Wire Line
	10400 6100 10700 6100
Wire Wire Line
	10400 6200 10700 6200
Wire Wire Line
	10400 6300 10700 6300
Wire Wire Line
	9600 6100 9300 6100
Wire Wire Line
	9600 6200 9300 6200
Wire Wire Line
	9600 6300 9300 6300
Wire Wire Line
	9250 1550 9450 1550
Wire Wire Line
	9450 1550 9450 1700
Wire Wire Line
	9450 2100 9450 2200
Wire Wire Line
	6650 5550 6250 5550
Wire Wire Line
	6650 5400 6250 5400
Wire Wire Line
	10600 5450 10900 5450
Wire Wire Line
	6650 5900 6250 5900
Wire Wire Line
	1600 2000 1900 2000
Connection ~ 1900 2000
Wire Wire Line
	4775 6250 4775 6100
Wire Wire Line
	4275 5300 4275 5400
Connection ~ 4275 5900
Wire Wire Line
	4775 5700 4775 5550
Wire Wire Line
	4775 5550 5275 5550
Wire Wire Line
	3575 5900 4475 5900
Wire Wire Line
	1425 7300 3375 7300
Connection ~ 2475 7300
Connection ~ 2475 5600
Wire Wire Line
	3275 5450 3275 5600
Wire Wire Line
	3275 5600 3175 5600
Wire Wire Line
	1425 5600 2575 5600
Wire Wire Line
	3175 5600 3175 5750
Wire Wire Line
	3175 5750 2575 5750
Connection ~ 3175 5600
Connection ~ 2575 5600
Wire Wire Line
	2575 5750 2575 5600
Wire Wire Line
	5075 5600 5075 5550
Connection ~ 5075 5550
Wire Wire Line
	7900 5550 7500 5550
Wire Wire Line
	5400 2000 5650 2000
Wire Wire Line
	5075 6200 5075 6250
Wire Wire Line
	1425 5600 1425 5850
Wire Wire Line
	1225 6850 1425 6850
Connection ~ 1425 6950
Wire Wire Line
	1225 7050 1675 7050
Wire Wire Line
	1225 7150 1675 7150
Wire Wire Line
	2000 1200 2000 1500
Connection ~ 2000 1500
Wire Wire Line
	2550 1500 4050 1500
Wire Wire Line
	2600 1200 2600 1500
Connection ~ 2600 1500
Wire Wire Line
	1600 1500 2050 1500
Wire Wire Line
	3500 1200 4050 1200
Wire Wire Line
	3700 2300 3700 3400
Wire Wire Line
	2700 1200 2700 1500
Connection ~ 2700 1500
Wire Wire Line
	2700 1200 2900 1200
Connection ~ 3850 1200
Wire Wire Line
	3850 1200 3850 1000
Wire Wire Line
	3850 1450 3850 1500
Connection ~ 3850 1500
Wire Wire Line
	6650 6050 6250 6050
Wire Wire Line
	7500 5350 7900 5350
Wire Notes Line
	575  5000 5725 5000
Wire Notes Line
	5725 5000 5725 7650
Wire Notes Line
	8950 6450 8950 5000
Wire Notes Line
	8950 5000 11050 5000
Wire Wire Line
	2375 3625 2125 3625
Wire Wire Line
	2375 3525 2375 3625
Wire Wire Line
	3850 1000 4350 1000
Text Label 925  3625 0    60   ~ 0
5V_SOURCE
Wire Wire Line
	1525 3775 2125 3775
Connection ~ 2125 3625
Connection ~ 1525 3625
$Comp
L CONN_1 P11
U 1 1
P 1525 3475
F 0 "P11" H 1605 3475 40  0000 L CNN
F 1 "CONN_1" H 1525 3530 30  0001 C CNN
F 2 "" H 1525 3475 60  0000 C CNN
F 3 "" H 1525 3475 60  0000 C CNN
	1    1525 3475
	0    -1   -1   0   
$EndComp
Wire Wire Line
	925  3625 1525 3625
Wire Wire Line
	1525 3625 1525 3775
Wire Wire Line
	2125 3775 2125 3625
$Comp
L CONN_1 P12
U 1 1
P 2125 3475
F 0 "P12" H 2205 3475 40  0000 L CNN
F 1 "CONN_1" H 2125 3530 30  0001 C CNN
F 2 "" H 2125 3475 60  0000 C CNN
F 3 "" H 2125 3475 60  0000 C CNN
	1    2125 3475
	0    -1   -1   0   
$EndComp
$Comp
L USB_mini_micro_B J1
U 1 1
P 1450 1650
F 0 "J1" H 1050 1600 60  0000 C CNN
F 1 "USB_mini_micro_B" H 1300 1900 60  0001 C CNN
F 2 "" H 1400 1650 60  0000 C CNN
F 3 "" H 1400 1650 60  0000 C CNN
	1    1450 1650
	1    0    0    -1  
$EndComp
Text GLabel 7900 5850 2    60   Input ~ 0
BT_CONN
Wire Wire Line
	7900 5850 7500 5850
Text Label 7500 5850 0    60   ~ 0
PF7
Wire Wire Line
	7500 6050 7900 6050
Text GLabel 7900 6050 2    60   Input ~ 0
LINKED
Text Label 7500 6050 0    60   ~ 0
PF6
Wire Wire Line
	7500 6250 7900 6250
Text GLabel 7900 6250 2    60   Input ~ 0
~CHRG
Text Label 7500 6250 0    60   ~ 0
PF5
$EndSCHEMATC
